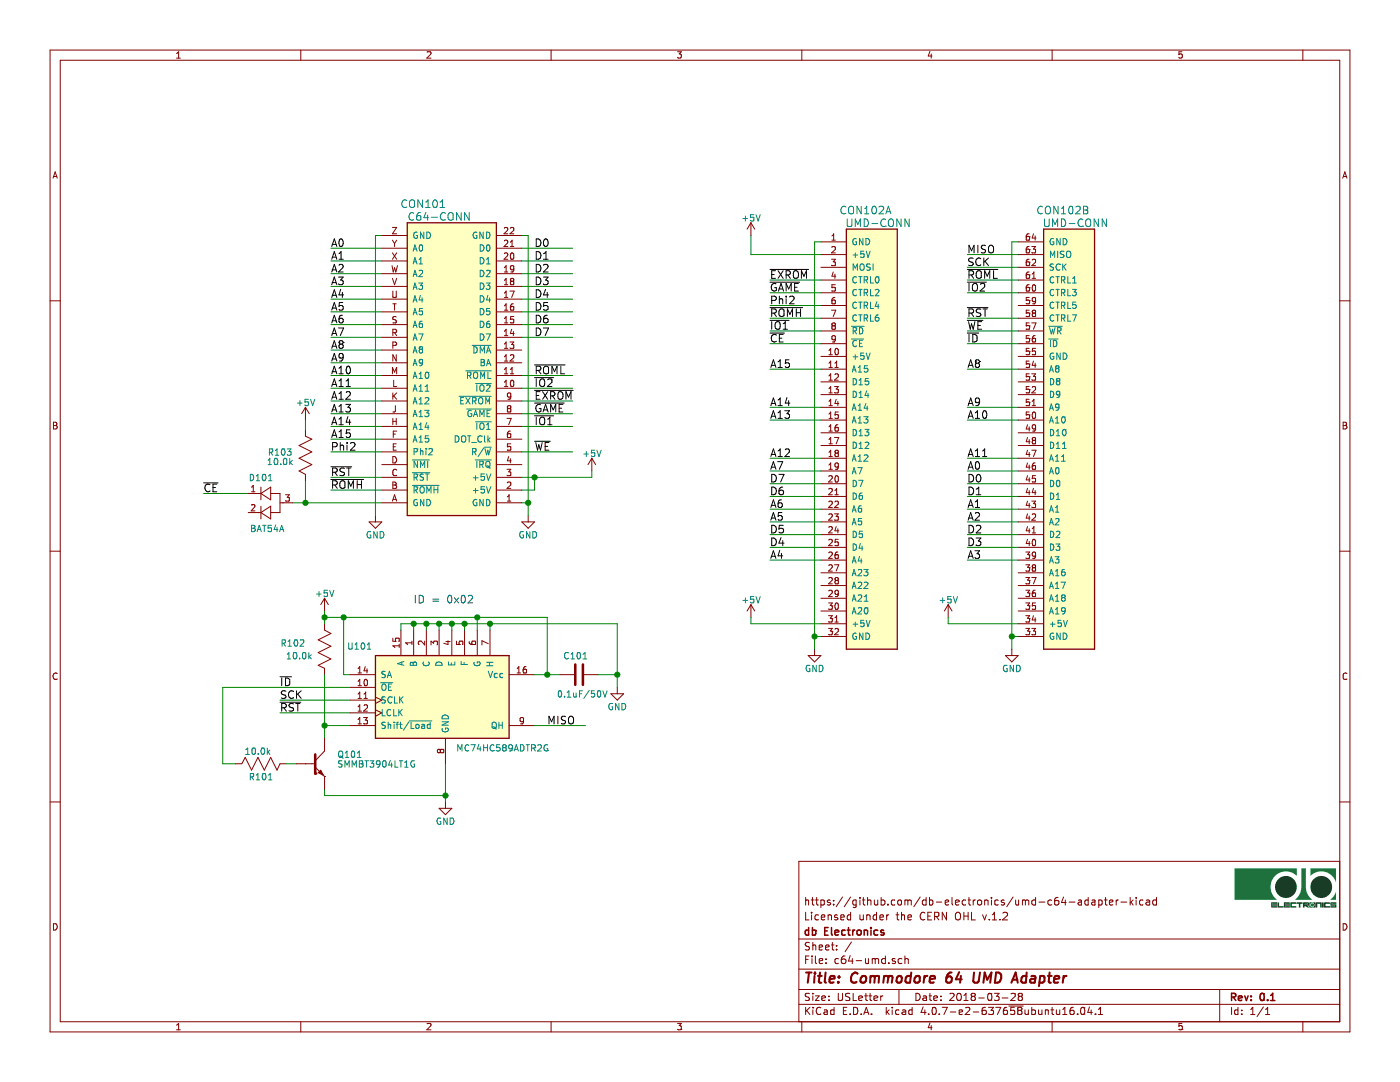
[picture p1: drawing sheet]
EESchema Schematic File Version 2
LIBS:db-connectors
LIBS:db-diodes
LIBS:db-mcu
LIBS:db-memory
LIBS:db-passives
LIBS:db-sem
LIBS:db-transistors
LIBS:db-vgparts
LIBS:power
LIBS:c64-umd-cache
EELAYER 25 0
EELAYER END
$Descr USLetter 11000 8500
encoding utf-8
Sheet 1 1
Title "Commodore 64 UMD Adapter"
Date "2018-03-28"
Rev "0.1"
Comp "db Electronics"
Comment1 "Licensed under the CERN OHL v.1.2"
Comment2 "https://github.com/db-electronics/umd-c64-adapter-kicad"
Comment3 ""
Comment4 ""
$EndDescr
$Comp
L C64-CONN CON101
U 1 1
P 3200 1750
F 0 "CON101" H 3325 1900 60  0000 C CNN
F 1 "C64-CONN" H 3450 1800 60  0000 C CNN
F 2 "db-thparts:C64-CONN" H 3725 2475 60  0001 C CNN
F 3 "" H 3425 2175 60  0001 C CNN
F 4 "#ND" H 3400 2275 60  0001 C CNN "Digikey"
F 5 "C64 44 Pos Edge Connector" H 3900 2375 60  0001 C CNN "Description"
	1    3200 1750
	1    0    0    -1  
$EndComp
$Comp
L UMD-CONN CON102
U 1 1
P 6650 5100
F 0 "CON102" H 6800 8550 60  0000 C CNN
F 1 "UMD-CONN" H 6900 8450 60  0000 C CNN
F 2 "db-thparts:UMD-CONN-DIP64" H 7375 8750 60  0001 C CNN
F 3 "" H 7000 5650 60  0001 C CNN
	1    6650 5100
	1    0    0    -1  
$EndComp
$Comp
L UMD-CONN CON102
U 2 1
P 8200 5100
F 0 "CON102" H 8350 8550 60  0000 C CNN
F 1 "UMD-CONN" H 8450 8450 60  0000 C CNN
F 2 "db-thparts:UMD-CONN-DIP64" H 8925 8750 60  0001 C CNN
F 3 "" H 8550 5650 60  0001 C CNN
	2    8200 5100
	1    0    0    -1  
$EndComp
$Comp
L MC74HC589ADTR2G U101
U 1 1
P 2950 5150
F 0 "U101" H 2825 5225 50  0000 C CNN
F 1 "MC74HC589ADTR2G" H 3950 4425 50  0000 C CNN
F 2 "db-smt:TSSOP-16" H 3425 5850 60  0001 C CNN
F 3 "http://www.onsemi.com/pub/Collateral/MC74HC589A-D.PDF" H 4400 5750 60  0001 C CNN
F 4 "MC74HC589ADTR2GOSCT-ND" H 3650 5650 60  0001 C CNN "Digikey"
F 5 "IC SHIFT REGISTER 8BIT 16-TSSOP" H 3800 5550 60  0001 C CNN "Description"
	1    2950 5150
	1    0    0    -1  
$EndComp
$Comp
L C_0603 C101
U 1 1
P 4550 5300
F 0 "C101" V 4400 5175 50  0000 L CNN
F 1 "0.1uF/50V" V 4700 5125 50  0000 L CNN
F 2 "db-smt:0603" H 5050 5200 30  0001 C CNN
F 3 "" H 4575 5400 60  0001 C CNN
F 4 "445-5666-1-ND" H 4975 5275 60  0001 C CNN "Digikey"
F 5 "CAP CER 0.1UF 50V X7R 0603" H 4975 5375 60  0001 C CNN "Description"
	1    4550 5300
	0    1    1    0   
$EndComp
$Comp
L GND #PWR01
U 1 1
P 3500 6300
F 0 "#PWR01" H 3500 6050 50  0001 C CNN
F 1 "GND" H 3500 6150 50  0000 C CNN
F 2 "" H 3500 6300 50  0001 C CNN
F 3 "" H 3500 6300 50  0001 C CNN
	1    3500 6300
	1    0    0    -1  
$EndComp
$Comp
L +5V #PWR02
U 1 1
P 2550 4800
F 0 "#PWR02" H 2550 4650 50  0001 C CNN
F 1 "+5V" H 2550 4940 50  0000 C CNN
F 2 "" H 2550 4800 50  0001 C CNN
F 3 "" H 2550 4800 50  0001 C CNN
	1    2550 4800
	1    0    0    -1  
$EndComp
Text Label 4300 5700 0    60   ~ 0
MISO
$Comp
L GND #PWR03
U 1 1
P 4850 5400
F 0 "#PWR03" H 4850 5150 50  0001 C CNN
F 1 "GND" H 4850 5250 50  0000 C CNN
F 2 "" H 4850 5400 50  0001 C CNN
F 3 "" H 4850 5400 50  0001 C CNN
	1    4850 5400
	1    0    0    -1  
$EndComp
Wire Wire Line
	4200 5700 4600 5700
Wire Wire Line
	4700 5300 4850 5300
Wire Wire Line
	4850 4900 4850 5400
Wire Wire Line
	4200 5300 4400 5300
$Comp
L R_0603 R102
U 1 1
P 2550 5100
F 0 "R102" H 2300 5150 50  0000 C CNN
F 1 "10.0k" H 2350 5050 50  0000 C CNN
F 2 "db-smt:0603" H 2850 5000 30  0001 C CNN
F 3 "" H 2650 5100 30  0001 C CNN
F 4 "P10.0KHCT-ND" H 2800 5075 60  0001 C CNN "Digikey"
F 5 "RES SMD 10K OHM 1% 1/10W 0603" H 2800 5175 60  0001 C CNN "Description"
	1    2550 5100
	1    0    0    -1  
$EndComp
Wire Wire Line
	3500 6000 3500 6300
$Comp
L R_0603 R101
U 1 1
P 2050 6000
F 0 "R101" V 2150 6000 50  0000 C CNN
F 1 "10.0k" V 1950 5975 50  0000 C CNN
F 2 "db-smt:0603" H 2350 5900 30  0001 C CNN
F 3 "" H 2150 6000 30  0001 C CNN
F 4 "P10.0KHCT-ND" H 2300 5975 60  0001 C CNN "Digikey"
F 5 "RES SMD 10K OHM 1% 1/10W 0603" H 2300 6075 60  0001 C CNN "Description"
	1    2050 6000
	0    1    1    0   
$EndComp
Wire Wire Line
	2550 4800 2550 4900
Wire Wire Line
	2550 4850 4300 4850
Wire Wire Line
	4300 4850 4300 5300
Connection ~ 4300 5300
Connection ~ 2550 4850
Wire Wire Line
	3750 4950 3750 4850
Connection ~ 3750 4850
Wire Wire Line
	3150 4950 3150 4900
Wire Wire Line
	3150 4900 4850 4900
Connection ~ 4850 5300
Wire Wire Line
	3250 4950 3250 4900
Connection ~ 3250 4900
Wire Wire Line
	3350 4950 3350 4900
Connection ~ 3350 4900
Wire Wire Line
	3450 4950 3450 4900
Connection ~ 3450 4900
Wire Wire Line
	3550 4950 3550 4900
Connection ~ 3550 4900
Wire Wire Line
	3650 4950 3650 4900
Connection ~ 3650 4900
Wire Wire Line
	3850 4950 3850 4900
Connection ~ 3850 4900
Wire Wire Line
	2550 5300 2550 5800
Wire Wire Line
	2550 6200 2550 6250
Wire Wire Line
	2550 6250 3500 6250
Connection ~ 3500 6250
Wire Wire Line
	2750 5300 2700 5300
Wire Wire Line
	2700 5300 2700 4850
Connection ~ 2700 4850
Wire Wire Line
	2325 6000 2250 6000
Wire Wire Line
	2750 5400 1750 5400
Wire Wire Line
	1750 5400 1750 6000
Wire Wire Line
	1750 6000 1850 6000
Wire Wire Line
	2750 5500 2200 5500
Wire Wire Line
	2750 5600 2200 5600
Wire Wire Line
	2750 5700 2550 5700
Connection ~ 2550 5700
Text Label 2200 5500 0    60   ~ 0
SCK
Text Label 2200 5600 0    60   ~ 0
~RST
Text Label 2200 5400 0    60   ~ 0
~ID
Text Notes 3250 4750 0    60   ~ 0
ID = 0x02
$Comp
L GND #PWR04
U 1 1
P 4150 4050
F 0 "#PWR04" H 4150 3800 50  0001 C CNN
F 1 "GND" H 4150 3900 50  0000 C CNN
F 2 "" H 4150 4050 50  0001 C CNN
F 3 "" H 4150 4050 50  0001 C CNN
	1    4150 4050
	1    0    0    -1  
$EndComp
$Comp
L GND #PWR05
U 1 1
P 2950 4050
F 0 "#PWR05" H 2950 3800 50  0001 C CNN
F 1 "GND" H 2950 3900 50  0000 C CNN
F 2 "" H 2950 4050 50  0001 C CNN
F 3 "" H 2950 4050 50  0001 C CNN
	1    2950 4050
	1    0    0    -1  
$EndComp
Wire Wire Line
	2950 1850 2950 4050
Wire Wire Line
	4100 3950 4150 3950
Wire Wire Line
	4150 1850 4150 4050
$Comp
L +5V #PWR06
U 1 1
P 4650 3700
F 0 "#PWR06" H 4650 3550 50  0001 C CNN
F 1 "+5V" H 4650 3840 50  0000 C CNN
F 2 "" H 4650 3700 50  0001 C CNN
F 3 "" H 4650 3700 50  0001 C CNN
	1    4650 3700
	1    0    0    -1  
$EndComp
Wire Wire Line
	4100 3750 4650 3750
Wire Wire Line
	4100 3850 4200 3850
Wire Wire Line
	4200 3850 4200 3750
Connection ~ 4200 3750
Wire Wire Line
	4650 3750 4650 3700
Wire Wire Line
	8000 2700 7600 2700
Text Label 7600 2700 0    60   ~ 0
~ID
Wire Wire Line
	8000 2500 7600 2500
Text Label 7600 2500 0    60   ~ 0
~RST
Wire Wire Line
	8000 2100 7600 2100
Text Label 7600 2100 0    60   ~ 0
SCK
Wire Wire Line
	8000 2000 7600 2000
Text Label 7600 2000 0    60   ~ 0
MISO
$Comp
L GND #PWR07
U 1 1
P 7950 5100
F 0 "#PWR07" H 7950 4850 50  0001 C CNN
F 1 "GND" H 7950 4950 50  0000 C CNN
F 2 "" H 7950 5100 50  0001 C CNN
F 3 "" H 7950 5100 50  0001 C CNN
	1    7950 5100
	1    0    0    -1  
$EndComp
Wire Wire Line
	7950 5000 8000 5000
Wire Wire Line
	7950 1900 7950 5100
Connection ~ 7950 5000
Wire Wire Line
	8000 2900 7600 2900
Text Label 7600 2900 0    60   ~ 0
A8
Wire Wire Line
	8000 3200 7600 3200
Text Label 7600 3200 0    60   ~ 0
A9
Wire Wire Line
	8000 3300 7600 3300
Text Label 7600 3300 0    60   ~ 0
A10
Wire Wire Line
	8000 3600 7600 3600
Text Label 7600 3600 0    60   ~ 0
A11
Wire Wire Line
	8000 3700 7600 3700
Text Label 7600 3700 0    60   ~ 0
A0
Wire Wire Line
	8000 3800 7600 3800
Text Label 7600 3800 0    60   ~ 0
D0
Wire Wire Line
	8000 3900 7600 3900
Text Label 7600 3900 0    60   ~ 0
D1
Wire Wire Line
	8000 4000 7600 4000
Text Label 7600 4000 0    60   ~ 0
A1
Wire Wire Line
	8000 4100 7600 4100
Text Label 7600 4100 0    60   ~ 0
A2
Wire Wire Line
	8000 4200 7600 4200
Text Label 7600 4200 0    60   ~ 0
D2
Wire Wire Line
	8000 4300 7600 4300
Text Label 7600 4300 0    60   ~ 0
D3
Wire Wire Line
	8000 4400 7600 4400
Text Label 7600 4400 0    60   ~ 0
A3
Wire Wire Line
	6450 3600 6050 3600
Text Label 6050 3600 0    60   ~ 0
A12
Wire Wire Line
	6450 3700 6050 3700
Text Label 6050 3700 0    60   ~ 0
A7
Wire Wire Line
	6450 3800 6050 3800
Text Label 6050 3800 0    60   ~ 0
D7
Wire Wire Line
	6450 3900 6050 3900
Text Label 6050 3900 0    60   ~ 0
D6
Wire Wire Line
	6450 4000 6050 4000
Text Label 6050 4000 0    60   ~ 0
A6
Wire Wire Line
	6450 4100 6050 4100
Text Label 6050 4100 0    60   ~ 0
A5
Wire Wire Line
	6450 4200 6050 4200
Text Label 6050 4200 0    60   ~ 0
D5
Wire Wire Line
	6450 4300 6050 4300
Text Label 6050 4300 0    60   ~ 0
D4
Wire Wire Line
	6450 4400 6050 4400
Text Label 6050 4400 0    60   ~ 0
A4
Wire Wire Line
	3000 1950 2600 1950
Text Label 2600 1950 0    60   ~ 0
A0
Wire Wire Line
	3000 2050 2600 2050
Text Label 2600 2050 0    60   ~ 0
A1
Wire Wire Line
	3000 2150 2600 2150
Text Label 2600 2150 0    60   ~ 0
A2
Wire Wire Line
	3000 2250 2600 2250
Text Label 2600 2250 0    60   ~ 0
A3
Wire Wire Line
	3000 2350 2600 2350
Text Label 2600 2350 0    60   ~ 0
A4
Wire Wire Line
	3000 2450 2600 2450
Text Label 2600 2450 0    60   ~ 0
A5
Wire Wire Line
	3000 2550 2600 2550
Text Label 2600 2550 0    60   ~ 0
A6
Wire Wire Line
	3000 2650 2600 2650
Text Label 2600 2650 0    60   ~ 0
A7
Wire Wire Line
	3000 2750 2600 2750
Text Label 2600 2750 0    60   ~ 0
A8
Wire Wire Line
	3000 2850 2600 2850
Text Label 2600 2850 0    60   ~ 0
A9
Wire Wire Line
	3000 2950 2600 2950
Text Label 2600 2950 0    60   ~ 0
A10
Wire Wire Line
	3000 3050 2600 3050
Text Label 2600 3050 0    60   ~ 0
A11
Wire Wire Line
	3000 3150 2600 3150
Text Label 2600 3150 0    60   ~ 0
A12
Wire Wire Line
	4500 1950 4100 1950
Text Label 4200 1950 0    60   ~ 0
D0
Wire Wire Line
	4500 2050 4100 2050
Text Label 4200 2050 0    60   ~ 0
D1
Wire Wire Line
	4500 2150 4100 2150
Text Label 4200 2150 0    60   ~ 0
D2
Wire Wire Line
	4500 2250 4100 2250
Text Label 4200 2250 0    60   ~ 0
D3
Wire Wire Line
	4500 2350 4100 2350
Text Label 4200 2350 0    60   ~ 0
D4
Wire Wire Line
	4500 2450 4100 2450
Text Label 4200 2450 0    60   ~ 0
D5
Wire Wire Line
	4500 2550 4100 2550
Text Label 4200 2550 0    60   ~ 0
D6
Wire Wire Line
	4500 2650 4100 2650
Text Label 4200 2650 0    60   ~ 0
D7
Wire Wire Line
	3000 3250 2600 3250
Text Label 2600 3250 0    60   ~ 0
A13
Wire Wire Line
	3000 3350 2600 3350
Text Label 2600 3350 0    60   ~ 0
A14
Wire Wire Line
	3000 3450 2600 3450
Text Label 2600 3450 0    60   ~ 0
A15
Wire Wire Line
	3000 1850 2950 1850
Wire Wire Line
	4100 1850 4150 1850
Connection ~ 4150 3950
Wire Wire Line
	3000 3850 2600 3850
Text Label 2600 3850 0    60   ~ 0
~ROMH
Wire Wire Line
	6450 2900 6050 2900
Text Label 6050 2900 0    60   ~ 0
A15
Wire Wire Line
	6450 3200 6050 3200
Text Label 6050 3200 0    60   ~ 0
A14
Wire Wire Line
	6450 3300 6050 3300
Text Label 6050 3300 0    60   ~ 0
A13
$Comp
L GND #PWR08
U 1 1
P 6400 5100
F 0 "#PWR08" H 6400 4850 50  0001 C CNN
F 1 "GND" H 6400 4950 50  0000 C CNN
F 2 "" H 6400 5100 50  0001 C CNN
F 3 "" H 6400 5100 50  0001 C CNN
	1    6400 5100
	1    0    0    -1  
$EndComp
Wire Wire Line
	6400 5000 6450 5000
Wire Wire Line
	6400 1900 6400 5100
Wire Wire Line
	6450 2200 6050 2200
Text Label 6050 2500 0    60   ~ 0
~ROMH
Wire Wire Line
	4500 2950 4100 2950
Text Label 4200 2950 0    60   ~ 0
~ROML
Wire Wire Line
	4500 3050 4100 3050
Text Label 4200 3050 0    60   ~ 0
~IO2
Wire Wire Line
	8000 2200 7600 2200
Text Label 7600 2300 0    60   ~ 0
~IO2
Wire Wire Line
	4500 3550 4100 3550
Text Label 4200 3550 0    60   ~ 0
~WE
Wire Wire Line
	8000 2600 7600 2600
Text Label 7600 2600 0    60   ~ 0
~WE
Wire Wire Line
	4500 3250 4100 3250
Text Label 4200 3250 0    60   ~ 0
~GAME
Wire Wire Line
	4500 3150 4100 3150
Text Label 4200 3150 0    60   ~ 0
~EXROM
Wire Wire Line
	6450 2400 6050 2400
Text Label 6050 2300 0    60   ~ 0
~GAME
Wire Wire Line
	6450 2300 6050 2300
Text Label 6050 2200 0    60   ~ 0
~EXROM
Wire Wire Line
	3000 3750 2600 3750
Text Label 2600 3750 0    60   ~ 0
~RST
Wire Wire Line
	3000 3550 2600 3550
Text Label 2600 3550 0    60   ~ 0
Phi2
Wire Wire Line
	4500 3350 4100 3350
Text Label 4200 3350 0    60   ~ 0
~IO1
Wire Wire Line
	6450 2600 6050 2600
Text Label 7600 2200 0    60   ~ 0
~ROML
Wire Wire Line
	6450 2700 6050 2700
Text Label 6050 2700 0    60   ~ 0
~CE
Wire Wire Line
	2300 3950 3000 3950
Text Label 1600 3875 0    60   ~ 0
~CE
Wire Wire Line
	6450 2500 6050 2500
Text Label 6050 2600 0    60   ~ 0
~IO1
Wire Wire Line
	8000 2300 7600 2300
Text Label 6050 2400 0    60   ~ 0
Phi2
Wire Wire Line
	1950 3875 1600 3875
$Comp
L R_0603 R103
U 1 1
P 2400 3575
F 0 "R103" H 2200 3600 50  0000 C CNN
F 1 "10.0k" H 2200 3525 50  0000 C CNN
F 2 "db-smt:0603" H 2700 3475 30  0001 C CNN
F 3 "" H 2500 3575 30  0001 C CNN
F 4 "P10.0KHCT-ND" H 2650 3550 60  0001 C CNN "Digikey"
F 5 "RES SMD 10K OHM 1% 1/10W 0603" H 2650 3650 60  0001 C CNN "Description"
	1    2400 3575
	1    0    0    -1  
$EndComp
$Comp
L +5V #PWR09
U 1 1
P 2400 3300
F 0 "#PWR09" H 2400 3150 50  0001 C CNN
F 1 "+5V" H 2400 3440 50  0000 C CNN
F 2 "" H 2400 3300 50  0001 C CNN
F 3 "" H 2400 3300 50  0001 C CNN
	1    2400 3300
	1    0    0    -1  
$EndComp
Wire Wire Line
	2400 3300 2400 3375
Wire Wire Line
	2400 3775 2400 3950
Connection ~ 2400 3950
$Comp
L BAT54A D101
U 1 1
P 2025 3875
F 0 "D101" H 2050 4000 50  0000 C CNN
F 1 "BAT54A" H 2100 3600 50  0000 C CNN
F 2 "db-smt:SOT23" H 2325 4200 60  0001 C CNN
F 3 "https://www.fairchildsemi.com/datasheets/BA/BAT54.pdf" H 3325 4375 60  0001 C CNN
F 4 "BAT54AFSCT-ND" H 2375 4275 60  0001 C CNN "Digikey"
F 5 "DIODE ARRAY SCHOTTKY 30V SOT23-3" H 2875 4100 60  0001 C CNN "Description"
	1    2025 3875
	1    0    0    -1  
$EndComp
$Comp
L +5V #PWR010
U 1 1
P 5900 1850
F 0 "#PWR010" H 5900 1700 50  0001 C CNN
F 1 "+5V" H 5900 1990 50  0000 C CNN
F 2 "" H 5900 1850 50  0001 C CNN
F 3 "" H 5900 1850 50  0001 C CNN
	1    5900 1850
	1    0    0    -1  
$EndComp
Wire Wire Line
	6450 2000 5900 2000
Wire Wire Line
	8000 1900 7950 1900
Wire Wire Line
	6450 1900 6400 1900
Connection ~ 6400 5000
$Comp
L SMMBT3904LT1G Q101
U 1 1
P 2450 6000
F 0 "Q101" H 2650 6075 50  0000 L CNN
F 1 "SMMBT3904LT1G" H 2650 6000 50  0000 L CNN
F 2 "db-smt:SOT23" H 2650 5925 50  0001 L CIN
F 3 "http://www.onsemi.com/pub/Collateral/MMBT3904LT1-D.PDF" H 2475 6325 50  0001 L CNN
F 4 "SMMBT3904LT1GOSCT-ND" H 3050 6400 60  0001 C CNN "Digikey"
F 5 "TRANS NPN 40V 0.2A SOT23" H 3100 6500 60  0001 C CNN "Description"
	1    2450 6000
	1    0    0    -1  
$EndComp
$Comp
L +5V #PWR011
U 1 1
P 5900 4850
F 0 "#PWR011" H 5900 4700 50  0001 C CNN
F 1 "+5V" H 5900 4990 50  0000 C CNN
F 2 "" H 5900 4850 50  0001 C CNN
F 3 "" H 5900 4850 50  0001 C CNN
	1    5900 4850
	1    0    0    -1  
$EndComp
Wire Wire Line
	5900 4850 5900 4900
Wire Wire Line
	5900 4900 6450 4900
$Comp
L +5V #PWR012
U 1 1
P 7450 4850
F 0 "#PWR012" H 7450 4700 50  0001 C CNN
F 1 "+5V" H 7450 4990 50  0000 C CNN
F 2 "" H 7450 4850 50  0001 C CNN
F 3 "" H 7450 4850 50  0001 C CNN
	1    7450 4850
	1    0    0    -1  
$EndComp
Wire Wire Line
	7450 4850 7450 4900
Wire Wire Line
	7450 4900 8000 4900
Wire Wire Line
	5900 2000 5900 1850
$EndSCHEMATC
